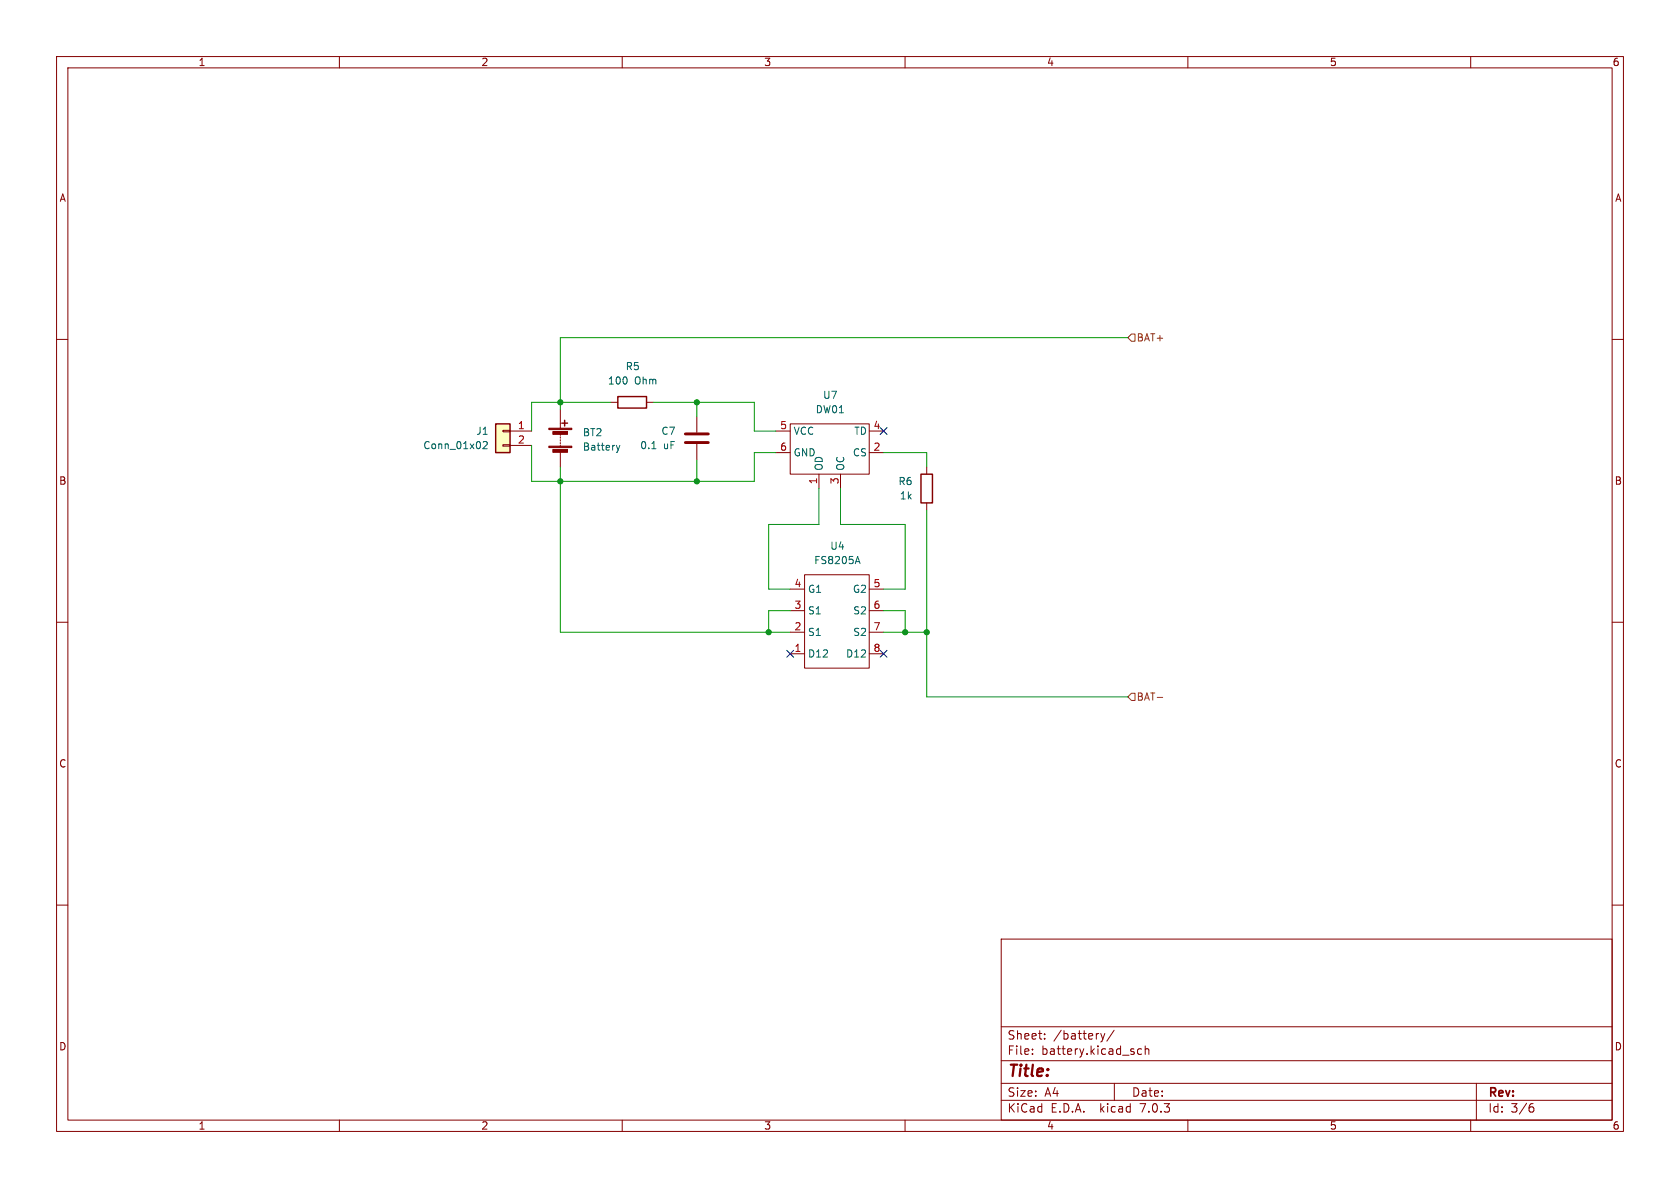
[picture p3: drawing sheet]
<svg xmlns="http://www.w3.org/2000/svg" width="297mm" height="210mm" viewBox="0 0 297 210" stroke-linecap="round" stroke-linejoin="round" font-family="sans-serif">
<g fill="none" stroke="#840000" stroke-width=".18">
<path d="M10 10h277v190h-277zM12 12h273v186h-273zM60 10v2M110 10v2M160 10v2M210 10v2M260 10v2M10 60h2M285 60h2M88.9 78.6h1.3v.3h-1.3zM88.9 76.1h1.3v.2h-1.3zM90.2 76.2h3.8"/>
<path d="M90.2 78.7h3.8M99.1 72.4v3.3M99.1 76.7v.3M99.1 77.2v.3M99.1 77.7v.3M99.1 78.2v.3M99.1 78.7v.3M107.9 71.1h1.3M114.3 71.1h1.3M123.2 73.7v2.8M123.2 78.5v2.8M137.2 76.2h2.5"/>
<path d="M139.7 74.9h14v8.9h-14zM153.7 76.2h2.5M99.1 80v2.6M137.2 80h2.5M144.8 83.8v2.6M148.6 83.8v2.6M153.7 80h2.5M163.8 82.6v1.2M163.8 88.9v1.3M10 110h2M139.7 111.8h2.5M139.7 115.6h2.5"/>
<path d="M139.7 108h2.5M139.7 104.1h2.5M142.2 101.6h11.5v16.5h-11.5zM153.7 111.8h2.5M153.7 115.6h2.5M153.7 108h2.5M153.7 104.1h2.5M285 110h2M10 160h2M285 160h2M177 166h108v32h-108zM60 198v2"/>
<path d="M110 198v2M160 198v2M177 194.5h108M177 191.5h108M177 187.5h108M177 181.5h108M182.5 186.3v.1M182.5 185.5v.1M184.7 183.6v.1M184.7 182.8v.1M194.6 182.7l.4 1M195 183.7l-.2 .4-.2 .1"/>
<path d="M195.3 182.7l-.3 1M197 182.1l-1.3 2M197 191.5v3M201.8 185.5l-.4-.1-.3 .3v.4l.1 .2h.6M202.5 185.5l.2-.1 .3 .1 .1 .9M202.5 184.9v1.5M210 198v2M260 198v2M261 191.5v6.5M270.5 195.7h.4l.3 .3-.2 .5h-.5M271 195.1l-.5 .1"/>
</g>
<path d="M85.4 78.2l.5-.2 .2 .4-.7 .9h.7M109 78.7l.3 .9M109.3 79.6l-.3 .4M109.6 78.7l-.3 .9M110.8 66.9v.7M115.2 79.3h.8M151.3 99.3h.6M151.6 98.4l.4 1.2" fill="none" stroke="#006464" stroke-width=".18"/>
<path d="M87.6 74.9h2.6v5.1h-2.6z" fill="#ffffc2" stroke="#ffffc2" stroke-width=".18"/>
<path d="M87.6 74.9h2.6v5.1h-2.6zM99.3 74.8h1M99.8 74.3v1M109.2 70.1h5.1v2h-5.1zM162.8 83.8h2v5.1h-2z" fill="none" stroke="#840000" stroke-width=".25"/>
<g fill="#840000" stroke="#840000" stroke-width=".18">
<path d="M97 78.9h4.1v.2h-4.1z"/>
<path d="M97 75.7h4.1v.2h-4.1z"/>
<path d="M97.7 79.5h2.6v.5h-2.6z"/>
<path d="M97.7 76.3h2.6v.5h-2.6z"/>
</g>
<path d="M121.2 78.2h4M121.2 76.7h4" fill="none" stroke="#840000" stroke-width=".51"/>
<path d="M200 59.1h.7v1.2h-.7l-.6-.6zM200 122.6h.7v1.2h-.7l-.6-.6zM204.6 123.3h.9" fill="none" stroke="#725600" stroke-width=".18"/>
<g fill="none" stroke="#009600" stroke-width=".18">
<path d="M199.4 59.7h-100.3v12.7M94 78.7v6.4h39.3v-5.1h3.9M107.9 71.1h-13.9v5.1M115.6 71.1h17.7v5.1h3.9M123.2 71.1v2.6M99.1 82.6v29.2h40.6M123.2 81.3v3.8M144.8 86.4v6.3h-8.9v11.4h3.8M148.6 86.4v6.3h11.4v11.4h-3.8M156.2 80h7.6v2.6M163.8 90.2v33h35.6M139.7 108h-3.8v3.8"/>
<path d="M156.2 111.8h7.6M156.2 108h3.8v3.8"/>
</g>
<path d="M155.6 75.6l1.2 1.2M156.8 75.6l-1.2 1.2M139.1 115l1.2 1.2M140.3 115l-1.2 1.2M155.6 115l1.2 1.2M156.8 115l-1.2 1.2" fill="none" stroke="#000084" stroke-width=".18"/>
<g fill="#009600" stroke="#009600" stroke-width=".18">
<circle cx="99.1" cy="71.1" r=".46"/>
<circle cx="123.2" cy="71.1" r=".46"/>
<circle cx="123.2" cy="85.1" r=".46"/>
<circle cx="99.1" cy="85.1" r=".46"/>
<circle cx="160" cy="111.8" r=".46"/>
<circle cx="163.8" cy="111.8" r=".46"/>
<circle cx="135.9" cy="111.8" r=".46"/>
</g>
<text font-size="2.8" fill="#840000" x="178" y="190.8">Title:</text>
<g font-size="2.1" fill="#840000">
<text x="178" y="183.9">Sheet:</text>
<text x="186.2" y="183.9">/battery/</text>
<text x="178" y="186.6">File:</text>
<text x="184" y="186.6">battery.kicad_sch</text>
<text x="178" y="196.8">KiCad</text>
<text x="178" y="194">Size:</text>
<text x="184.6" y="194">A4</text>
<text x="185.7" y="196.8">E.D.A.</text>
<text x="194.4" y="196.8">kicad</text>
<text x="200" y="194">Date:</text>
<text x="201.5" y="196.8">7.0.3</text>
<text x="263" y="194.2">Rev:</text>
<text x="263" y="196.8">Id:</text>
<text x="267" y="196.8">3/6</text>
</g>
<g font-size="1.8" fill="#840000">
<text x="35" y="11.8">1</text>
<text x="85" y="11.8">2</text>
<text x="135" y="11.8">3</text>
<text x="185" y="11.8">4</text>
<text x="235" y="11.8">5</text>
<text x="285" y="11.8">6</text>
<text x="10.4" y="35.8">A</text>
<text x="285.4" y="35.8">A</text>
<text x="10.3" y="85.8">B</text>
<text x="285.3" y="85.8">B</text>
<text x="10.3" y="135.8">C</text>
<text x="285.3" y="135.8">C</text>
<text x="10.3" y="185.8">D</text>
<text x="285.3" y="185.8">D</text>
<text x="35" y="199.8">1</text>
<text x="85" y="199.8">2</text>
<text x="135" y="199.8">3</text>
<text x="185" y="199.8">4</text>
<text x="235" y="199.8">5</text>
<text x="285" y="199.8">6</text>
</g>
<g font-size="1.8" fill="#006464">
<text x="110.5" y="65.6">R5</text>
<text x="107.3" y="68.1">100</text>
<text x="112" y="68.1">Ohm</text>
<text x="145.4" y="70.7">U7</text>
<text x="84" y="77">J1</text>
<text x="102.9" y="77.3">BT2</text>
<text x="116.8" y="77">C7</text>
<text x="140.2" y="77">VCC</text>
<text x="144.1" y="73.2">DW01</text>
<text x="150.8" y="77">TD</text>
<text x="74.7" y="79.6">Conn_01x02</text>
<text x="102.9" y="79.8">Battery</text>
<text x="113" y="79.6">0.1</text>
<text x="117.1" y="79.6">uF</text>
<text x="140.2" y="80.8">GND</text>
<text x="145.6" y="83.3" transform="rotate(-90 145.6 83.3)">OD</text>
<text x="149.4" y="83.3" transform="rotate(-90 149.4 83.3)">OC</text>
<text x="150.6" y="80.8">CS</text>
<text x="158.7" y="85.9">R6</text>
<text x="158.9" y="88.5">1k</text>
<text x="143.8" y="99.9">FS8205A</text>
<text x="146.6" y="97.3">U4</text>
<text x="142.7" y="105">G1</text>
<text x="150.6" y="105">G2</text>
<text x="142.7" y="112.6">S1</text>
<text x="142.7" y="108.8">S1</text>
<text x="150.6" y="112.6">S2</text>
<text x="150.6" y="108.8">S2</text>
<text x="142.7" y="116.4">D12</text>
<text x="149.3" y="116.4">D12</text>
</g>
<g font-size="1.8" fill="#725600">
<text x="200.9" y="60.5">BAT+</text>
<text x="200.9" y="124">BAT-</text>
</g>
<g font-size="1.8" fill="#a90000">
<text x="91.4" y="75.9">1</text>
<text x="137.8" y="75.9">5</text>
<text x="154.3" y="75.9">4</text>
<text x="91.4" y="78.5">2</text>
<text x="137.8" y="79.8">6</text>
<text x="154.3" y="79.8">2</text>
<text x="144.5" y="85.8" transform="rotate(-90 144.5 85.8)">1</text>
<text x="148.3" y="85.8" transform="rotate(-90 148.3 85.8)">3</text>
<text x="140.3" y="107.7">3</text>
<text x="140.3" y="103.9">4</text>
<text x="154.3" y="103.9">5</text>
<text x="154.3" y="107.7">6</text>
<text x="140.3" y="111.5">2</text>
<text x="154.3" y="111.5">7</text>
<text x="140.3" y="115.3">1</text>
<text x="154.3" y="115.3">8</text>
</g>
</svg>
